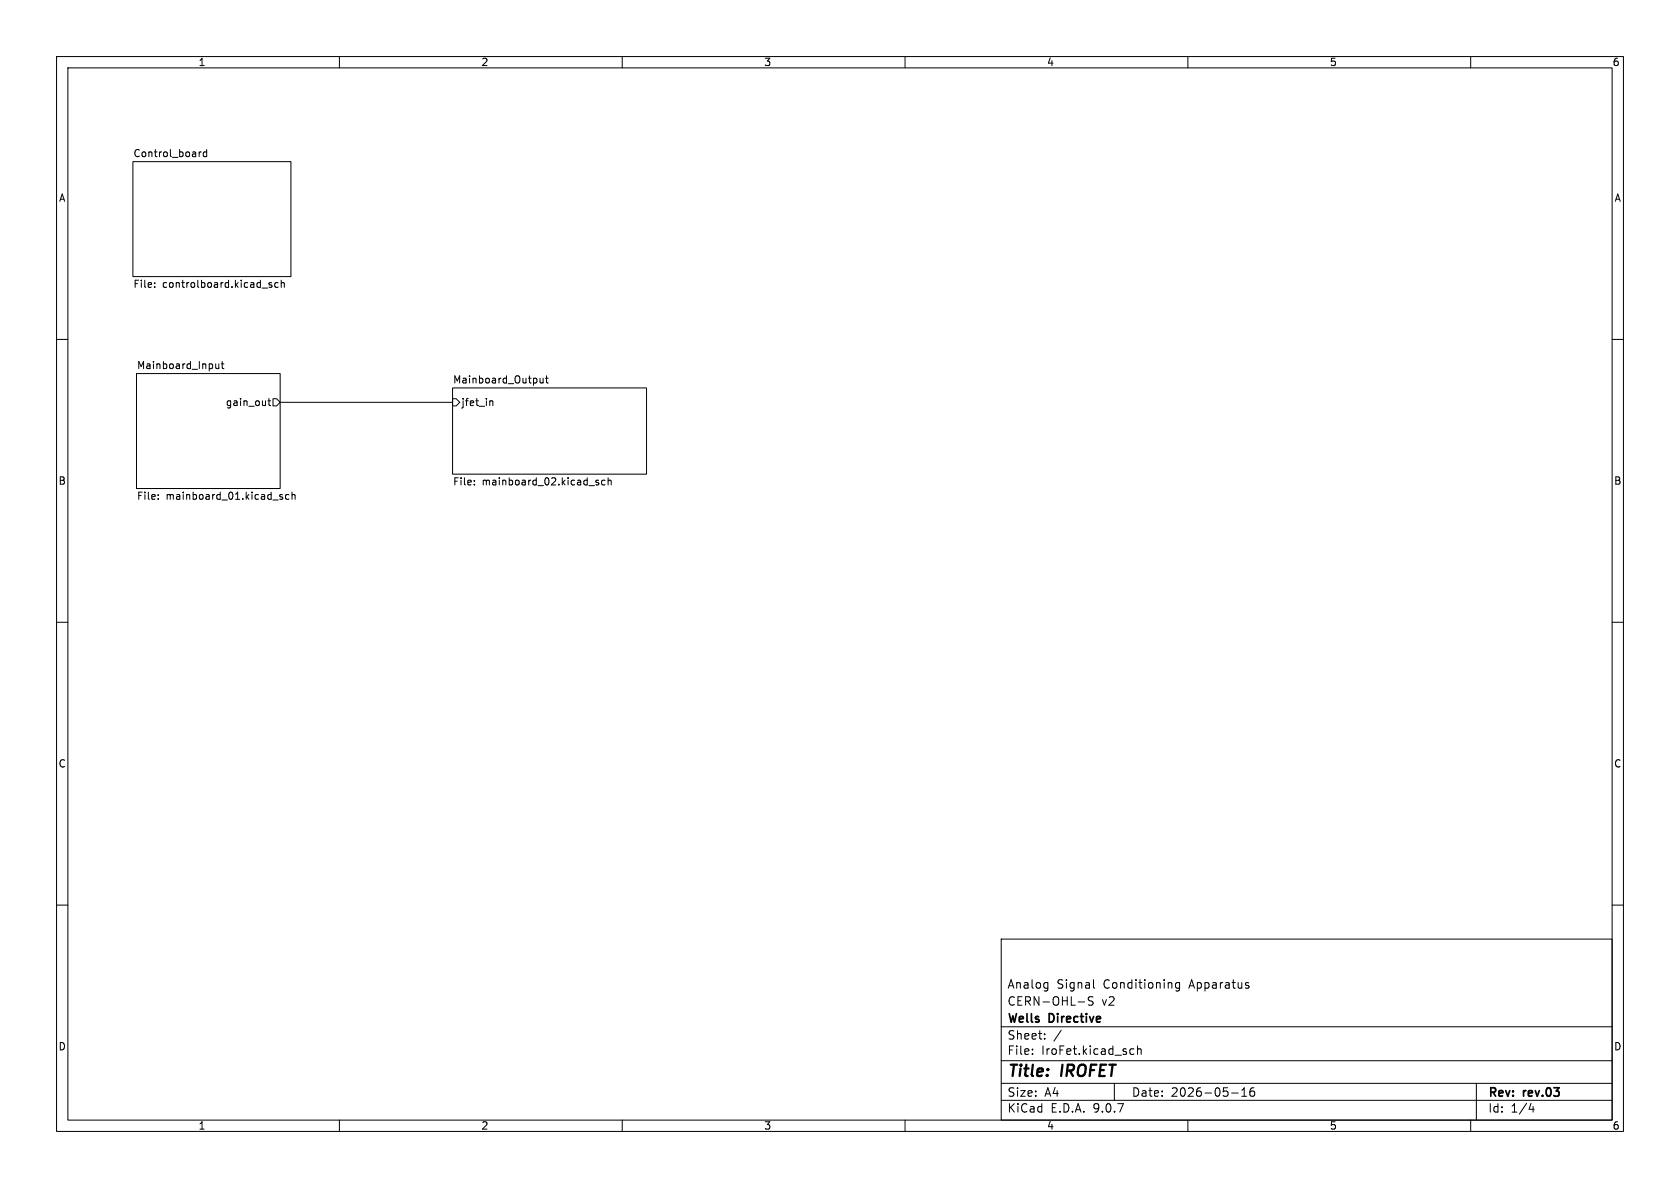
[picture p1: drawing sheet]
<svg xmlns="http://www.w3.org/2000/svg" width="297mm" height="210mm" viewBox="0 0 297 210" stroke-linecap="round" stroke-linejoin="round" font-family="sans-serif">
<g fill="none" stroke="#000" stroke-width=".18">
<path d="M10 10h277v190h-277zM12 12h273v186h-273zM60 10v2M110 10v2M160 10v2M210 10v2M260 10v2M23.5 28.6h27.9v20.3h-27.9zM35.6 26.9l-.4 .2M36.5 26.9h-.3l-.3 .2 .2 .5h.4M36.5 26.4v1.3M27.3 50.7v.1"/>
<path d="M27.3 50v.1M48 50h-.3l-.2 .1 .1 .2 .4 .1v.3h-.5M49.2 50h-.4l-.2 .2 .1 .5h.5M49.7 50.1l.2-.1h.3l.1 .8M49.7 49.5v1.3M10 60h2M24.1 66h25.4v20.4h-25.4zM38.1 64.3l.1 .8 .3 .1 .2-.2M38.7 64.3v.9M39.1 64.3h.5M39.3 63.9v1.1l.3 .2M47.4 70.9h.4"/>
<path d="M47.5 70.4v1.1l.3 .2M48.3 70.5h.6l.6 .6-.6 .7h-.6zM49.5 71.1h30.5M80 68.6h34.3v15.2h-34.3zM80 70.5h.6l.7 .6-.7 .7h-.6zM86.7 70.9h.4v.8M95.5 66.9v.7l.3 .1 .2-.1M96 66.9v.8M96.4 66.9h.5M96.6 66.4v1.1l.3 .2M285 60h2M28 88.1v.2"/>
<path d="M28 87.5v.1M49.5 87.8l.4 .1 .1 .2-.2 .2-.4-.1M49.5 87.5h.4M51.1 87.5l-.4-.1-.2 .3 .1 .5h.5M51.6 87.5l.2-.1 .3 .1 .1 .8M51.6 87v1.3M83.9 85.6v.1M83.9 84.9v.2M105.4 85.2l.4 .2 .1 .1-.2 .2h-.4M105.4 84.9h.4M107 84.9h-.4l-.2 .2 .1 .6h.5M107.5 85l.2-.1h.3v.8"/>
<path d="M107.5 84.5v1.2M10 110h2M285 110h2M10 160h2M177 166h108v32h-108zM185.1 173.7l.1 .1M185.2 173.7v1.2l-.1 .2M185.2 174.6l-.1 .1M190.6 177.1h1.1M193.2 176.3l-.5-.1-.2 .1v.5l.6 .3 .1 .3-.2 .3-.6-.1M193.3 173.2v1.3l.2 .2M208.5 173.7v1.2l-.3 .3-.3-.1"/>
<path d="M208.5 173.8l-.4-.1-.3 .3v.4l.2 .2h.5M220.4 174.2l.3 .1 .1 .2-.2 .2h-.3M220.4 173.7l.3 .1M285 160h2M60 198v2M110 198v2M160 198v2M177 194.5h108M177 191.5h108M177 187.5h108M177 181.5h108M182.5 186.3v.1"/>
<path d="M182.5 185.5v.1M184.7 183.6v.1M184.7 182.8v.1M187.6 182.1l-1.3 2M197 191.5v3M199.9 186.3h.6M199.9 185.5h.6M201.1 185.5l.2-.1 .4 .1v.9M201.1 184.9v1.5M210 198v2M217.7 193.2h1.2M219.5 193.8h.9"/>
<path d="M219.5 192.7l.5-.4v1.5M221.7 192.3a.59 .59 0 0 0-.7 .6v.6l.1 .2 .4 .1 .2-.1 .1-.5-.1-.3h-.5l-.2 .3M260 198v2M261 191.5v6.5M270.7 195l-.4 1.1h.9M271 195.6v1"/>
</g>
<g font-size="2.8">
<text x="178" y="190.9">Title:</text>
<text x="187.7" y="190.9">IROFET</text>
</g>
<g font-size="2.1">
<text x="178" y="178">CERN-OHL-S</text>
<text x="178" y="175">Analog</text>
<text x="186.8" y="175">Signal</text>
<text x="194.7" y="178">v2</text>
<text x="195.1" y="175">Conditioning</text>
<text x="210.4" y="175">Apparatus</text>
<text x="178" y="184">Sheet:</text>
<text x="178" y="181.2">Wells</text>
<text x="185.5" y="181.2">Directive</text>
<text x="178" y="186.7">File:</text>
<text x="184.1" y="186.7">IroFet.kicad_sch</text>
<text x="178" y="196.9">KiCad</text>
<text x="178" y="194.1">Size:</text>
<text x="184.7" y="194.1">A4</text>
<text x="185.7" y="196.9">E.D.A.</text>
<text x="193.3" y="196.9">9.0.7</text>
<text x="200" y="194.1">Date:</text>
<text x="207" y="194.1">2026-05-16</text>
<text x="263" y="194.3">Rev:</text>
<text x="263" y="196.9">Id:</text>
<text x="267.1" y="196.9">1/4</text>
<text x="269.4" y="194.3">rev.03</text>
</g>
<g font-size="1.8">
<text x="35" y="11.9">1</text>
<text x="85" y="11.9">2</text>
<text x="135" y="11.9">3</text>
<text x="185" y="11.9">4</text>
<text x="235" y="11.9">5</text>
<text x="285" y="11.9">6</text>
<text x="23.5" y="27.9">Control_board</text>
<text x="10.3" y="35.9">A</text>
<text x="285.3" y="35.9">A</text>
<text x="23.5" y="51.2">File:</text>
<text x="28.7" y="51.2">controlboard.kicad_sch</text>
<text x="24.1" y="65.3">Mainboard_Input</text>
<text x="39.8" y="72">gain_out</text>
<text x="80" y="67.9">Mainboard_Output</text>
<text x="81.5" y="72">jfet_in</text>
<text x="10.3" y="85.9">B</text>
<text x="24.1" y="88.7">File:</text>
<text x="29.4" y="88.7">mainboard_01.kicad_sch</text>
<text x="80" y="86.1">File:</text>
<text x="85.2" y="86.1">mainboard_02.kicad_sch</text>
<text x="285.3" y="85.9">B</text>
<text x="10.3" y="135.9">C</text>
<text x="285.3" y="135.9">C</text>
<text x="10.3" y="185.9">D</text>
<text x="285.3" y="185.9">D</text>
<text x="35" y="199.9">1</text>
<text x="85" y="199.9">2</text>
<text x="135" y="199.9">3</text>
<text x="185" y="199.9">4</text>
<text x="235" y="199.9">5</text>
<text x="285" y="199.9">6</text>
</g>
</svg>
